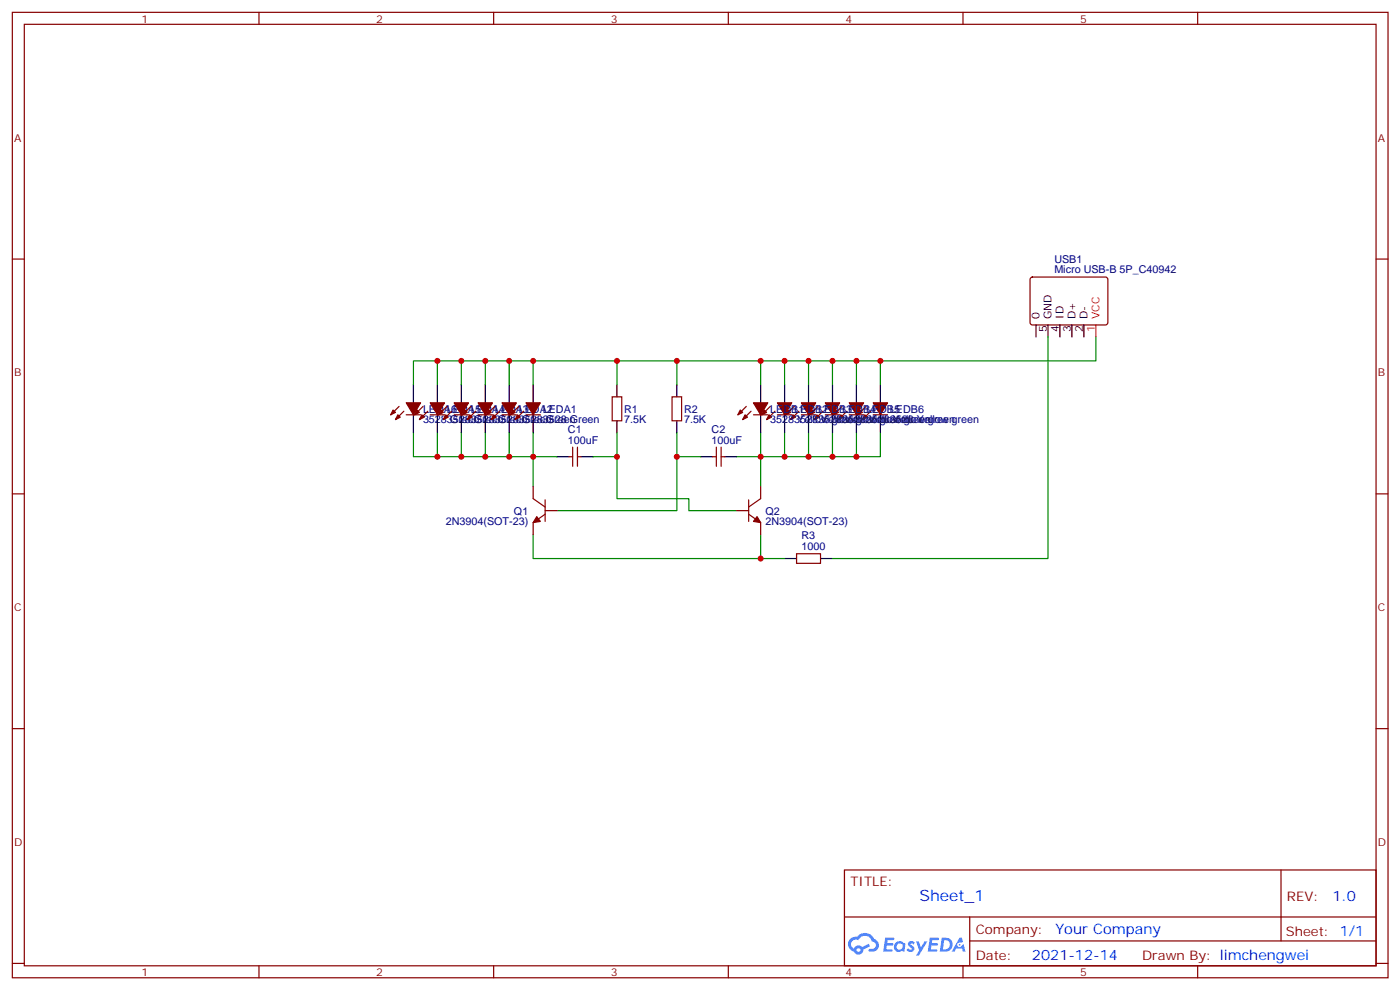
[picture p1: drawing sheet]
<svg xmlns="http://www.w3.org/2000/svg" width="413mm" height="292mm" viewBox="0 0 413 292" stroke-linecap="round" stroke-linejoin="round" font-family="sans-serif">
<g fill="none" stroke="#870000" stroke-width=".35">
<path d="M3.6 3.6h405.4v284.4h-405.4zM7.2 7.2h398.2v277.2h-398.2zM76.3 3.6v3.6M145.5 3.6v3.6M214.6 3.6v3.6M283.7 3.6v3.6M352.9 3.6v3.6M3.6 76.3h3.6M405.4 76.3h3.6M3.6 145.5h3.6M405.4 145.5h3.6M3.6 214.6h3.6"/>
<path d="M405.4 214.6h3.6M248.8 256.2h156.6v28.2h-156.6zM377.4 256.2v20.9M248.8 270.1h156.5M285.7 277.1h119.6M285.7 270.1v14.1M3.6 283.7h3.6M76.3 284.4v3.6M145.5 284.4v3.6M214.6 284.4v3.6M283.7 284.4v3.6M352.9 284.4v3.6"/>
<path d="M405.4 283.7h3.6"/>
</g>
<g fill="#5487ff">
<path d="M267.8 277.4a1.22 1.22 0 0 1 1.7 .3l-.4 .5a.47 .47 0 0 0-.3-.4 .47 .47 0 0 0-.5 .2l.2 .3a1.14 1.14 0 0 1 .7 1.7 1.14 1.14 0 0 1-1.9 0l-.2-.2 .5-.5 .7 .4a.29 .29 0 0 0 .4-.3 .29 .29 0 0 0-.3-.3 1.04 1.04 0 0 1-.6-1.7z"/>
<path d="M260.8 276.2h2.4l.3 .1-.1 .5-1.9 .1-.1 .9h1.5l.4 .3-.4 .4h-1.6l-.2 1.1h1.8l.1 .3-.1 .4h-2.7z"/>
<path d="M274 276.2h2.3l.3 .1-.1 .5-1.8 .1-.1 .9h1.5l.3 .3-.4 .4h-1.6l-.1 1.1h1.7l.2 .3-.2 .4h-2.6z"/>
<path d="M282.7 276.2h.7l.3 1.2-.6 .3a.69 .69 0 0 0-1 .3 .69 .69 0 0 0 .5 1 .69 .69 0 0 0 .8-.7l.5-.2 .6 2.2h-.8l-.2-.9h-1.8l-.5 .9h-.8z"/>
<path d="M269.9 277.2h.8l.6 1.9 1.1-1.9h.9l-2.6 4.2h-.8l.9-1.5z"/>
<path d="M277.5 276.2l-.6 4.1h1.3a2.11 2.11 0 0 0 2.5-2.1 2.11 2.11 0 0 0-2.5-2zM278.2 276.9a1.39 1.39 0 0 1 1.7 1.4 1.39 1.39 0 0 1-1.8 1.3h-.3z"/>
<path d="M263.8 277.8a1.54 1.54 0 0 0-.1 2.1 1.54 1.54 0 0 0 2.2 .2l.6 .2 .3-2.3-.2-.2-.4-.1a1.49 1.49 0 0 0-2.4 .1zM264.1 278.8a.94 .94 0 0 1 1.8 0 .94 .94 0 0 1-1.8 0z"/>
<path d="M250.5 276.5a2.18 2.18 0 0 0 1.1 3.7 1.44 1.44 0 0 0 1.6 1 1.44 1.44 0 0 0 1.2-1.5l2-1-.5-.8-1.9 1a1.47 1.47 0 0 0-2.4 .5 1.39 1.39 0 0 1-.7-2 1.39 1.39 0 0 1 2-.5 2.12 2.12 0 0 1 2.2-1.3 2.12 2.12 0 0 1 1.9 1.7 1.14 1.14 0 0 1 1.1 1.4 1.14 1.14 0 0 1-1.7 .8 .43 .43 0 0 0-.5 .3 .43 .43 0 0 0 .4 .5 1.98 1.98 0 0 0 2.5-1.2 1.98 1.98 0 0 0-1.2-2.5 3.1 3.1 0 0 0-5.3-.7l-.9 .1zM252.4 279.8a.55 .55 0 0 1 1.1 0 .55 .55 0 0 1-1.1 0z"/>
<circle cx="282.7" cy="278.3" r=".26"/>
</g>
<g fill="none" stroke="#008700" stroke-width=".35">
<path d="M308.8 99.2v65.3h-63.5M322.9 99.2v7.1h-98.8M128.9 106.3v7M135.9 106.3v7M143 106.3v7M150 106.3v7M157.1 106.3h-35.3v7M157.1 113.3v-7h67v7M181.8 106.3v7M199.4 106.3v7M231.2 106.3v7M238.2 106.3v7"/>
<path d="M245.3 106.3v7M252.3 106.3v7M259.4 106.3v7M121.8 127.5v7h35.3v8.8M128.9 127.5v7M135.9 127.5v7M143 127.5v7M150 127.5v7M157.1 127.5v7h7M181.8 134.5v12.4h21.2v3.5h14.1M181.8 127.5v7h-7.1M199.4 134.5v15.9h-35.3"/>
<path d="M199.4 127.5v7h7.1M224.1 127.5v7h-7M231.2 127.5v7M238.2 127.5v7M245.3 127.5v7M252.3 127.5v7M259.4 127.5v7h-35.3v8.8M157.1 157.4v7.1h67v-7.1M224.1 164.5h7.1"/>
</g>
<g fill="none" stroke="#000" stroke-width=".35">
<path d="M305.3 95.7v3.5M308.8 95.7v3.5M312.3 95.7v3.5M315.8 95.7v3.5M319.4 95.7v3.5M121.8 113.3v5.3M128.9 113.3v5.3M135.9 113.3v5.3M143 113.3v5.3M150 113.3v5.3M157.1 113.3v5.3M181.8 113.3v3.6"/>
<path d="M199.4 113.3v3.6M224.1 113.3v5.3M231.2 113.3v5.3M238.2 113.3v5.3M245.3 113.3v5.3M252.3 113.3v5.3M259.4 113.3v5.3M121.8 122.2v5.3M128.9 122.2v5.3M135.9 122.2v5.3M143 122.2v5.3M150 122.2v5.3"/>
<path d="M157.1 122.2v5.3M164.1 134.5h3.6M171.2 134.5h3.5M181.8 123.9v3.6M199.4 123.9v3.6M206.5 134.5h3.5M213.5 134.5h3.6M224.1 122.2v5.3M231.2 122.2v5.3M238.2 122.2v5.3M245.3 122.2v5.3M252.3 122.2v5.3"/>
<path d="M259.4 122.2v5.3M231.2 164.5h3.5M241.8 164.5h3.5"/>
</g>
<g fill="#870000" stroke="#870000" stroke-width=".35">
<path d="M257.3 118.6h4.2l-2.1 3.6z"/>
<path d="M254.8 122.2l.7 .7-1.4 .7z"/>
<path d="M253.4 120.8l.7 .7-1.4 .7z"/>
<path d="M250.2 118.6h4.3l-2.2 3.6z"/>
<path d="M247.8 122.2l.7 .7-1.4 .7z"/>
<path d="M246.3 120.8l.8 .7-1.5 .7z"/>
<path d="M243.2 118.6h4.2l-2.1 3.6z"/>
<path d="M240.7 122.2l.7 .7-1.4 .7z"/>
<path d="M239.3 120.8l.7 .7-1.4 .7z"/>
<path d="M236.1 118.6h4.2l-2.1 3.6z"/>
<path d="M233.6 122.2l.8 .7-1.5 .7z"/>
<path d="M232.2 120.8l.7 .7-1.4 .7z"/>
<path d="M229.1 118.6h4.2l-2.1 3.6z"/>
<path d="M226.6 122.2l.7 .7-1.4 .7z"/>
<path d="M225.2 120.8l.7 .7-1.4 .7z"/>
<path d="M119.7 118.6h4.2l-2.1 3.6z"/>
<path d="M117.2 122.2l.7 .7-1.4 .7z"/>
<path d="M115.8 120.8l.7 .7-1.4 .7z"/>
<path d="M126.8 118.6h4.2l-2.1 3.6z"/>
<path d="M124.3 122.2l.7 .7-1.4 .7z"/>
<path d="M122.9 120.8l.7 .7-1.4 .7z"/>
<path d="M133.8 118.6h4.2l-2.1 3.6z"/>
<path d="M131.3 122.2l.7 .7-1.4 .7z"/>
<path d="M129.9 120.8l.7 .7-1.4 .7z"/>
<path d="M140.9 118.6h4.2l-2.1 3.6z"/>
<path d="M138.4 122.2l.7 .7-1.4 .7z"/>
<path d="M137 120.8l.7 .7-1.4 .7z"/>
<path d="M147.9 118.6h4.3l-2.2 3.6z"/>
<path d="M145.5 122.2l.7 .7-1.5 .7z"/>
<path d="M144 120.8l.7 .7-1.4 .7z"/>
<path d="M222 118.6h4.2l-2.1 3.6z"/>
<path d="M219.5 122.2l.7 .7-1.4 .7z"/>
<path d="M218.1 120.8l.7 .7-1.4 .7z"/>
<path d="M155 118.6h4.2l-2.1 3.6z"/>
<path d="M152.5 122.2l.7 .7-1.4 .7z"/>
<path d="M151.1 120.8l.7 .7-1.4 .7z"/>
<path d="M158.2 152.2l1 1.4-2.1 .3z"/>
<path d="M223.1 152.2l1 1.7-2.1-.3z"/>
</g>
<g fill="none" stroke="#870000" stroke-width=".35">
<path d="M303.7 81.8l.5-.2 21.8 .1 .4 .6v13l-.7 .4-21.8-.1-.4-.6v-12.7zM117.6 119.7l-2.5 2.5M124.6 119.7l-2.4 2.5M131.7 119.7l-2.5 2.5M138.7 119.7l-2.4 2.5M145.8 119.7l-2.5 2.5M152.9 119.7l-2.5 2.5M180.4 116.9h2.8v7h-2.8zM198 116.9h2.8v7h-2.8zM219.9 119.7l-2.5 2.5M226.9 119.7l-2.4 2.5M234 119.7l-2.5 2.5"/>
<path d="M241.1 119.7l-2.5 2.5M248.1 119.7l-2.5 2.5M255.2 119.7l-2.5 2.5M119 121.1l-2.5 2.5M119.7 122.2h4.2M126 121.1l-2.4 2.5M126.8 122.2h4.2M133.1 121.1l-2.5 2.5M133.8 122.2h4.2M140.2 121.1l-2.5 2.5M140.9 122.2h4.2M147.2 121.1l-2.5 2.5"/>
<path d="M147.9 122.2h4.3M154.3 121.1l-2.5 2.5M155 122.2h4.2M167.7 134.5h1M168.7 131.7v5.6M170.1 134.5h1.1M170.1 131.7v5.6M210 134.5h1.1M211.1 131.7v5.6M212.5 131.7v5.6M212.5 134.5h1M221.3 121.1l-2.5 2.5"/>
<path d="M222 122.2h4.2M228.4 121.1l-2.5 2.5M229.1 122.2h4.2M235.4 121.1l-2.5 2.5M236.1 122.2h4.2M242.5 121.1l-2.5 2.5M243.2 122.2h4.2M249.5 121.1l-2.4 2.5M250.2 122.2h4.3M256.6 121.1l-2.5 2.5M257.3 122.2h4.2M157.1 143.3v3.6l3.5 2.4"/>
<path d="M160.6 150.4h3.5M160.6 151.4l-3.5 2.5v3.5M160.6 147.2v6.4M217.1 150.4h3.5M220.6 151.4l3.5 2.5v3.5M220.6 147.2v6.4M224.1 143.3v3.6l-3.5 2.4M234.7 163.1h7.1v2.8h-7.1z"/>
</g>
<path d="M322.9 95.7v3.5" fill="none" stroke="#f00" stroke-width=".35"/>
<g fill="#c00">
<circle cx="181.8" cy="106.3" r=".88"/>
<circle cx="199.4" cy="106.3" r=".88"/>
<circle cx="181.8" cy="134.5" r=".88"/>
<circle cx="199.4" cy="134.5" r=".88"/>
<circle cx="224.1" cy="134.5" r=".88"/>
<circle cx="157.1" cy="134.5" r=".88"/>
<circle cx="224.1" cy="106.3" r=".88"/>
<circle cx="259.4" cy="106.3" r=".88"/>
<circle cx="252.3" cy="106.3" r=".88"/>
<circle cx="245.3" cy="106.3" r=".88"/>
<circle cx="238.2" cy="106.3" r=".88"/>
<circle cx="231.2" cy="106.3" r=".88"/>
<circle cx="157.1" cy="106.3" r=".88"/>
<circle cx="128.9" cy="106.3" r=".88"/>
<circle cx="135.9" cy="106.3" r=".88"/>
<circle cx="143" cy="106.3" r=".88"/>
<circle cx="150" cy="106.3" r=".88"/>
<circle cx="135.9" cy="134.5" r=".88"/>
<circle cx="128.9" cy="134.5" r=".88"/>
<circle cx="143" cy="134.5" r=".88"/>
<circle cx="150" cy="134.5" r=".88"/>
<circle cx="231.2" cy="134.5" r=".88"/>
<circle cx="238.2" cy="134.5" r=".88"/>
<circle cx="245.3" cy="134.5" r=".88"/>
<circle cx="252.3" cy="134.5" r=".88"/>
<circle cx="224.1" cy="164.5" r=".88"/>
</g>
<text font-size="4.6" fill="#00f" x="270.9" y="265.3">Sheet_1</text>
<g font-size="4.2" fill="#00f">
<text x="392.6" y="265.5">1.0</text>
<text x="311" y="275">Your Company</text>
<text x="304.1" y="282.9">2021-12-14</text>
</g>
<g font-size="3.9" fill="#800">
<text x="250.6" y="260.8">TITLE:</text>
<text x="379.2" y="265.5">REV:</text>
<text x="287.5" y="275">Company:</text>
<text x="378.9" y="275.6">Sheet: 1/1</text>
<text x="287.5" y="282.7">Date:</text>
<text x="336.5" y="282.8">Drawn By: limchengwei</text>
</g>
<g font-size="3.2" fill="#800">
<text x="41.7" y="6.6">1</text>
<text x="110.9" y="6.6">2</text>
<text x="180" y="6.6">3</text>
<text x="249.2" y="6.6">4</text>
<text x="318.3" y="6.6">5</text>
<text x="4.2" y="41.7">A</text>
<text x="406" y="41.7">A</text>
<text x="4.2" y="110.9">B</text>
<text x="406" y="110.9">B</text>
<text x="4.2" y="180">C</text>
<text x="406" y="180">C</text>
<text x="4.2" y="249.2">D</text>
<text x="406" y="249.2">D</text>
<text x="41.7" y="287.4">1</text>
<text x="110.9" y="287.4">2</text>
<text x="180" y="287.4">3</text>
<text x="249.2" y="287.4">4</text>
<text x="318.3" y="287.4">5</text>
</g>
<g font-size="3.2" fill="#000080">
<text x="310.7" y="77.4">USB1</text>
<text x="310.7" y="80.5">Micro USB-B 5P_C40942</text>
<text x="124.6" y="124.7">3528 Green</text>
<text x="124.6" y="121.6">LEDA6</text>
<text x="131.7" y="124.7">3528 Green</text>
<text x="131.7" y="121.6">LEDA5</text>
<text x="138.7" y="124.7">3528 Green</text>
<text x="138.7" y="121.6">LEDA4</text>
<text x="145.8" y="124.7">3528 Green</text>
<text x="145.8" y="121.6">LEDA3</text>
<text x="152.9" y="124.7">3528 Green</text>
<text x="152.9" y="121.6">LEDA2</text>
<text x="159.9" y="124.7">3528 Green</text>
<text x="159.9" y="121.6">LEDA1</text>
<text x="183.9" y="124.7">7.5K</text>
<text x="183.9" y="121.6">R1</text>
<text x="201.5" y="124.7">7.5K</text>
<text x="201.5" y="121.6">R2</text>
<text x="226.9" y="124.7">3528 Yellow green</text>
<text x="226.9" y="121.6">LEDB1</text>
<text x="234" y="124.7">3528 Yellow green</text>
<text x="234" y="121.6">LEDB2</text>
<text x="241.1" y="124.7">3528 Yellow green</text>
<text x="241.1" y="121.6">LEDB3</text>
<text x="248.1" y="124.7">3528 Yellow green</text>
<text x="248.1" y="121.6">LEDB4</text>
<text x="255.2" y="124.7">3528 Yellow green</text>
<text x="255.2" y="121.6">LEDB5</text>
<text x="262.2" y="124.7">3528 Yellow green</text>
<text x="262.2" y="121.6">LEDB6</text>
<text x="167.3" y="130.6">100uF</text>
<text x="167.3" y="127.5">C1</text>
<text x="209.7" y="130.6">100uF</text>
<text x="209.7" y="127.5">C2</text>
<text x="131.3" y="154.7">2N3904(SOT-23)</text>
<text x="151.4" y="151.6">Q1</text>
<text x="225.5" y="154.7">2N3904(SOT-23)</text>
<text x="225.5" y="151.6">Q2</text>
<text x="236.1" y="158.9">R3</text>
<text x="236.1" y="162">1000</text>
</g>
<g font-size="3.2">
<text x="306.3" y="93.9" transform="rotate(-90 306.3 93.9)">0</text>
<text x="309.8" y="93.9" transform="rotate(-90 309.8 93.9)">GND</text>
<text x="313.4" y="93.9" transform="rotate(-90 313.4 93.9)">ID</text>
<text x="316.9" y="93.9" transform="rotate(-90 316.9 93.9)">D+</text>
<text x="320.4" y="93.9" transform="rotate(-90 320.4 93.9)">D-</text>
<text x="308.4" y="97.7" transform="rotate(-90 308.4 97.7)">5</text>
<text x="312" y="97.7" transform="rotate(-90 312 97.7)">4</text>
<text x="315.5" y="97.7" transform="rotate(-90 315.5 97.7)">3</text>
<text x="319" y="97.7" transform="rotate(-90 319 97.7)">2</text>
</g>
<g font-size="3.2" fill="#f00">
<text x="324" y="93.9" transform="rotate(-90 324 93.9)">VCC</text>
<text x="322.5" y="97.7" transform="rotate(-90 322.5 97.7)">1</text>
</g>
</svg>
